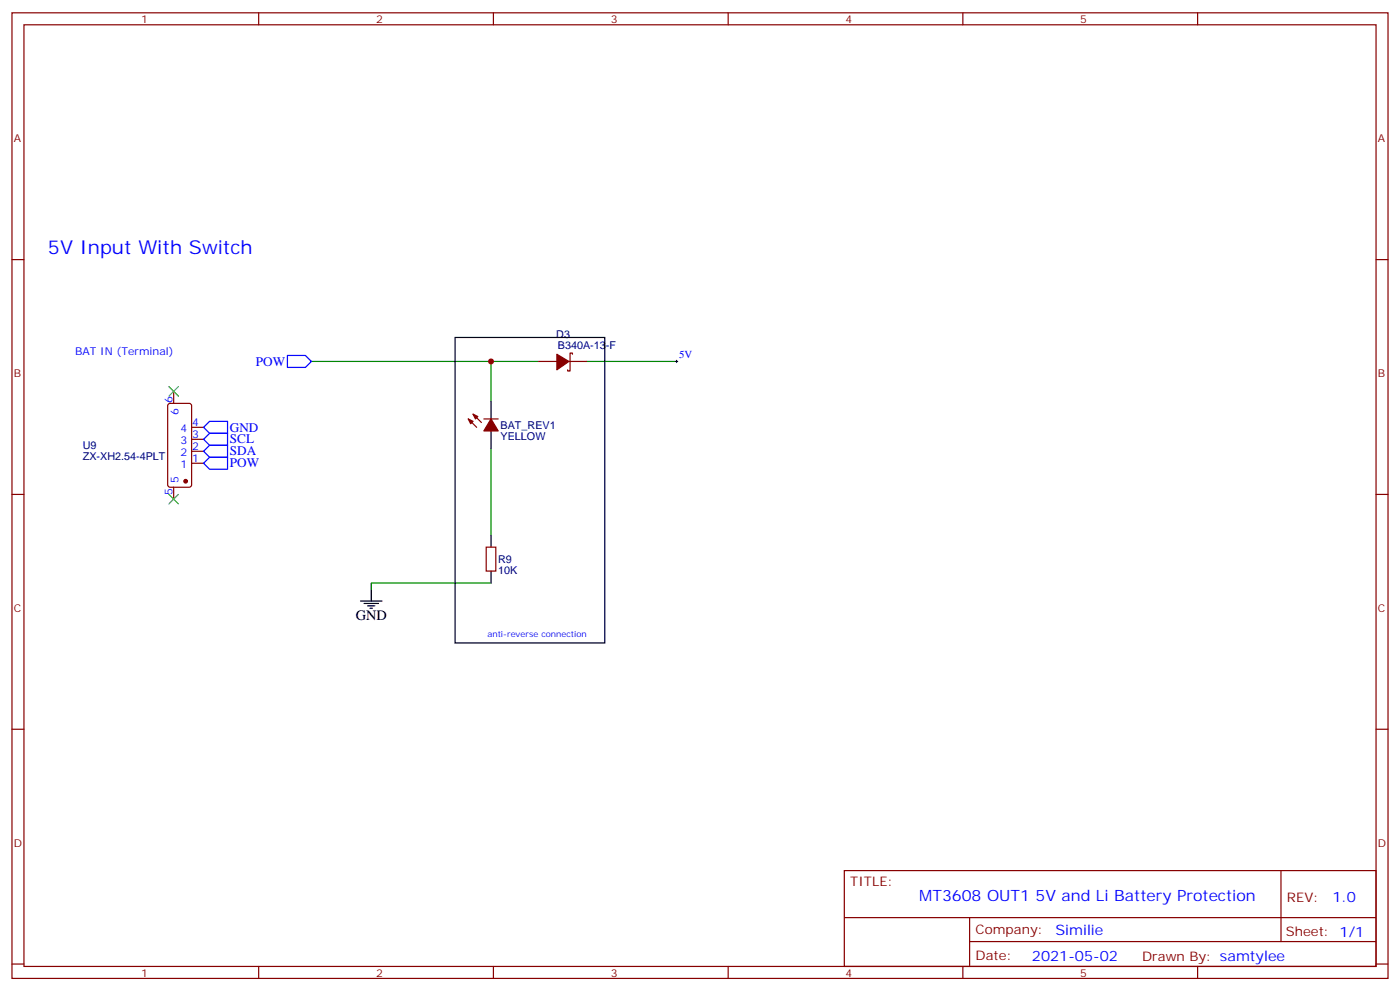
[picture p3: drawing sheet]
<svg xmlns="http://www.w3.org/2000/svg" width="412mm" height="292mm" viewBox="0 0 412 292" stroke-linecap="round" stroke-linejoin="round" font-family="sans-serif">
<g fill="none" stroke="#870000" stroke-width=".35">
<path d="M3.5 3.8h405.4v284.3h-405.4zM7.1 7.3h398.2v277.3h-398.2zM76.2 3.8v3.5M145.3 3.8v3.5M214.5 3.8v3.5M283.6 3.8v3.5M352.8 3.8v3.5M3.5 76.4h3.6M405.3 76.4h3.6M49.6 119l.5-.2h5.6l.7 .4v23.6l-.4 .6-5.9 .1-.7-.5v-23.5zM51.2 115.3v3.5M158.7 106.4h5.3"/>
<path d="M167.6 106.4h5.3M168.6 104.3v-.3h-.7v5.3h-.7v-.4M56.4 125.8h3.6M56.4 129.4h3.6M56.4 132.9h3.6M56.4 136.4h3.6M137.9 123.4l2.5 2.4M139.3 122l2.5 2.4M142.5 123.4h4.3M3.5 145.6h3.6M51.2 143.5v3.5M405.3 145.6h3.6"/>
<path d="M143.2 161.1h2.8v7.1h-2.8zM3.5 214.7h3.6M405.3 214.7h3.6M248.7 256.4h156.6v28.2h-156.6zM377.3 256.4v20.9M248.7 270.2h156.5M285.6 277.3h119.6M285.6 270.2v14.1M3.5 283.9h3.6M76.2 284.6v3.5M145.3 284.6v3.5M214.5 284.6v3.5"/>
<path d="M283.6 284.6v3.5M352.8 284.6v3.5M405.3 283.9h3.6"/>
</g>
<g fill="#870000" stroke="#870000" stroke-width=".35">
<path d="M164 104.3l3.6 2.1-3.6 2.5z"/>
<path d="M144.6 123.4l2.2 3.5h-4.3z"/>
<path d="M139.3 122l1.5 .7-.7 .7z"/>
<path d="M137.9 123.4l1.4 .7-.7 .7z"/>
<circle cx="54.7" cy="141.7" r=".53"/>
</g>
<path d="M84.7 104.7h5.3l1.7 1.7-1.7 1.8h-5.3zM60 132.9l1.7-1.8h5.3v3.6h-5.3zM60 129.4l1.7-1.8h5.3v3.5h-5.3zM60 125.8l1.7-1.7h5.3v3.5h-5.3zM60 136.4l1.7-1.7h5.3v3.5h-5.3z" fill="none" stroke="#00f" stroke-width=".35"/>
<path d="M49.7 113.8l2.9 2.9M52.6 113.8l-2.9 2.9M49.7 145.6l2.9 2.8M52.6 145.6l-2.9 2.8" fill="none" stroke="#3c3" stroke-width=".35"/>
<path d="M91.7 106.4h67M144.6 106.4v11.7M172.9 106.4h26.4M144.6 132.2v25.4M144.6 171.7h-35.2v1.8" fill="none" stroke="#008700" stroke-width=".35"/>
<path d="M134.1 99.4h44.1v89.9h-44.1zM144.6 118.1v5.3M144.6 126.9v5.3M144.6 157.6v3.5M106.2 177h6.3M107.2 177.7h4.3M108.3 178.4h2.1M109 179.1h.7M109.4 173.5v3.5M144.6 168.2v3.5" fill="none" stroke="#000" stroke-width=".35"/>
<path d="M199 106.4h.7M199.3 106.1v.7" fill="none" stroke="#000" stroke-width=".29"/>
<circle cx="144.6" cy="106.4" r=".88" fill="#c00"/>
<text font-size="5.6" fill="#00f" x="14.1" y="74.7">5V Input With Switch</text>
<text font-size="4.6" fill="#00f" x="270.8" y="265.4">MT3608 OUT1 5V and Li Battery Protection</text>
<text font-size="4.2" x="104.8" y="182.6">GND</text>
<g font-size="4.2" fill="#00f">
<text x="392.5" y="265.6">1.0</text>
<text x="310.9" y="275.2">Similie</text>
<text x="304" y="283">2021-05-02</text>
</g>
<g font-size="3.9" fill="#00f">
<text x="75.4" y="107.7">POW</text>
<text x="67.7" y="130.6">SCL</text>
<text x="67.7" y="127.1">GND</text>
<text x="67.7" y="134.1">SDA</text>
<text x="67.7" y="137.6">POW</text>
</g>
<g font-size="3.9" fill="#800">
<text x="250.5" y="260.9">TITLE:</text>
<text x="379.1" y="265.6">REV:</text>
<text x="287.4" y="275.1">Company:</text>
<text x="378.7" y="275.8">Sheet: 1/1</text>
<text x="287.4" y="282.8">Date:</text>
<text x="336.4" y="282.9">Drawn By: samtylee</text>
</g>
<g font-size="3.2" fill="#800">
<text x="41.6" y="6.8">1</text>
<text x="110.8" y="6.8">2</text>
<text x="179.9" y="6.8">3</text>
<text x="249.1" y="6.8">4</text>
<text x="318.2" y="6.8">5</text>
<text x="4.1" y="41.9">A</text>
<text x="405.9" y="41.9">A</text>
<text x="4.1" y="111">B</text>
<text x="405.9" y="111">B</text>
<text x="4.1" y="180.2">C</text>
<text x="405.9" y="180.2">C</text>
<text x="4.1" y="249.3">D</text>
<text x="405.9" y="249.3">D</text>
<text x="41.6" y="287.6">1</text>
<text x="110.8" y="287.6">2</text>
<text x="179.9" y="287.6">3</text>
<text x="249.1" y="287.6">4</text>
<text x="318.2" y="287.6">5</text>
</g>
<g font-size="3.2" fill="#000080">
<text x="163.9" y="99.7">D3</text>
<text x="164.3" y="102.9">B340A-13-F</text>
<text x="147.5" y="129.5">YELLOW</text>
<text x="147.5" y="126.2">BAT_REV1</text>
<text x="24.4" y="135.4">ZX-XH2.54-4PLT</text>
<text x="24.4" y="132.2">U9</text>
<text x="146.8" y="165.8">R9</text>
<text x="146.8" y="169">10K</text>
</g>
<g font-size="3.2" fill="#00f">
<text x="22.1" y="104.7">BAT IN (Terminal)</text>
<text x="200" y="105.6">5V</text>
<text x="50.8" y="118.6" transform="rotate(-90 50.8 118.6)">6</text>
<text x="52.6" y="122.1" transform="rotate(-90 52.6 122.1)">6</text>
<text x="56.6" y="125.5">4</text>
<text x="53.1" y="127.2">4</text>
<text x="53.1" y="130.8">3</text>
<text x="56.6" y="129">3</text>
<text x="53.1" y="134.3">2</text>
<text x="53.1" y="137.8">1</text>
<text x="56.6" y="132.5">2</text>
<text x="56.6" y="136.1">1</text>
<text x="52.6" y="142.2" transform="rotate(-90 52.6 142.2)">5</text>
<text x="50.8" y="145.7" transform="rotate(-90 50.8 145.7)">5</text>
</g>
<text font-size="2.5" fill="#00f" x="143.6" y="187.6">anti-reverse connection</text>
</svg>
